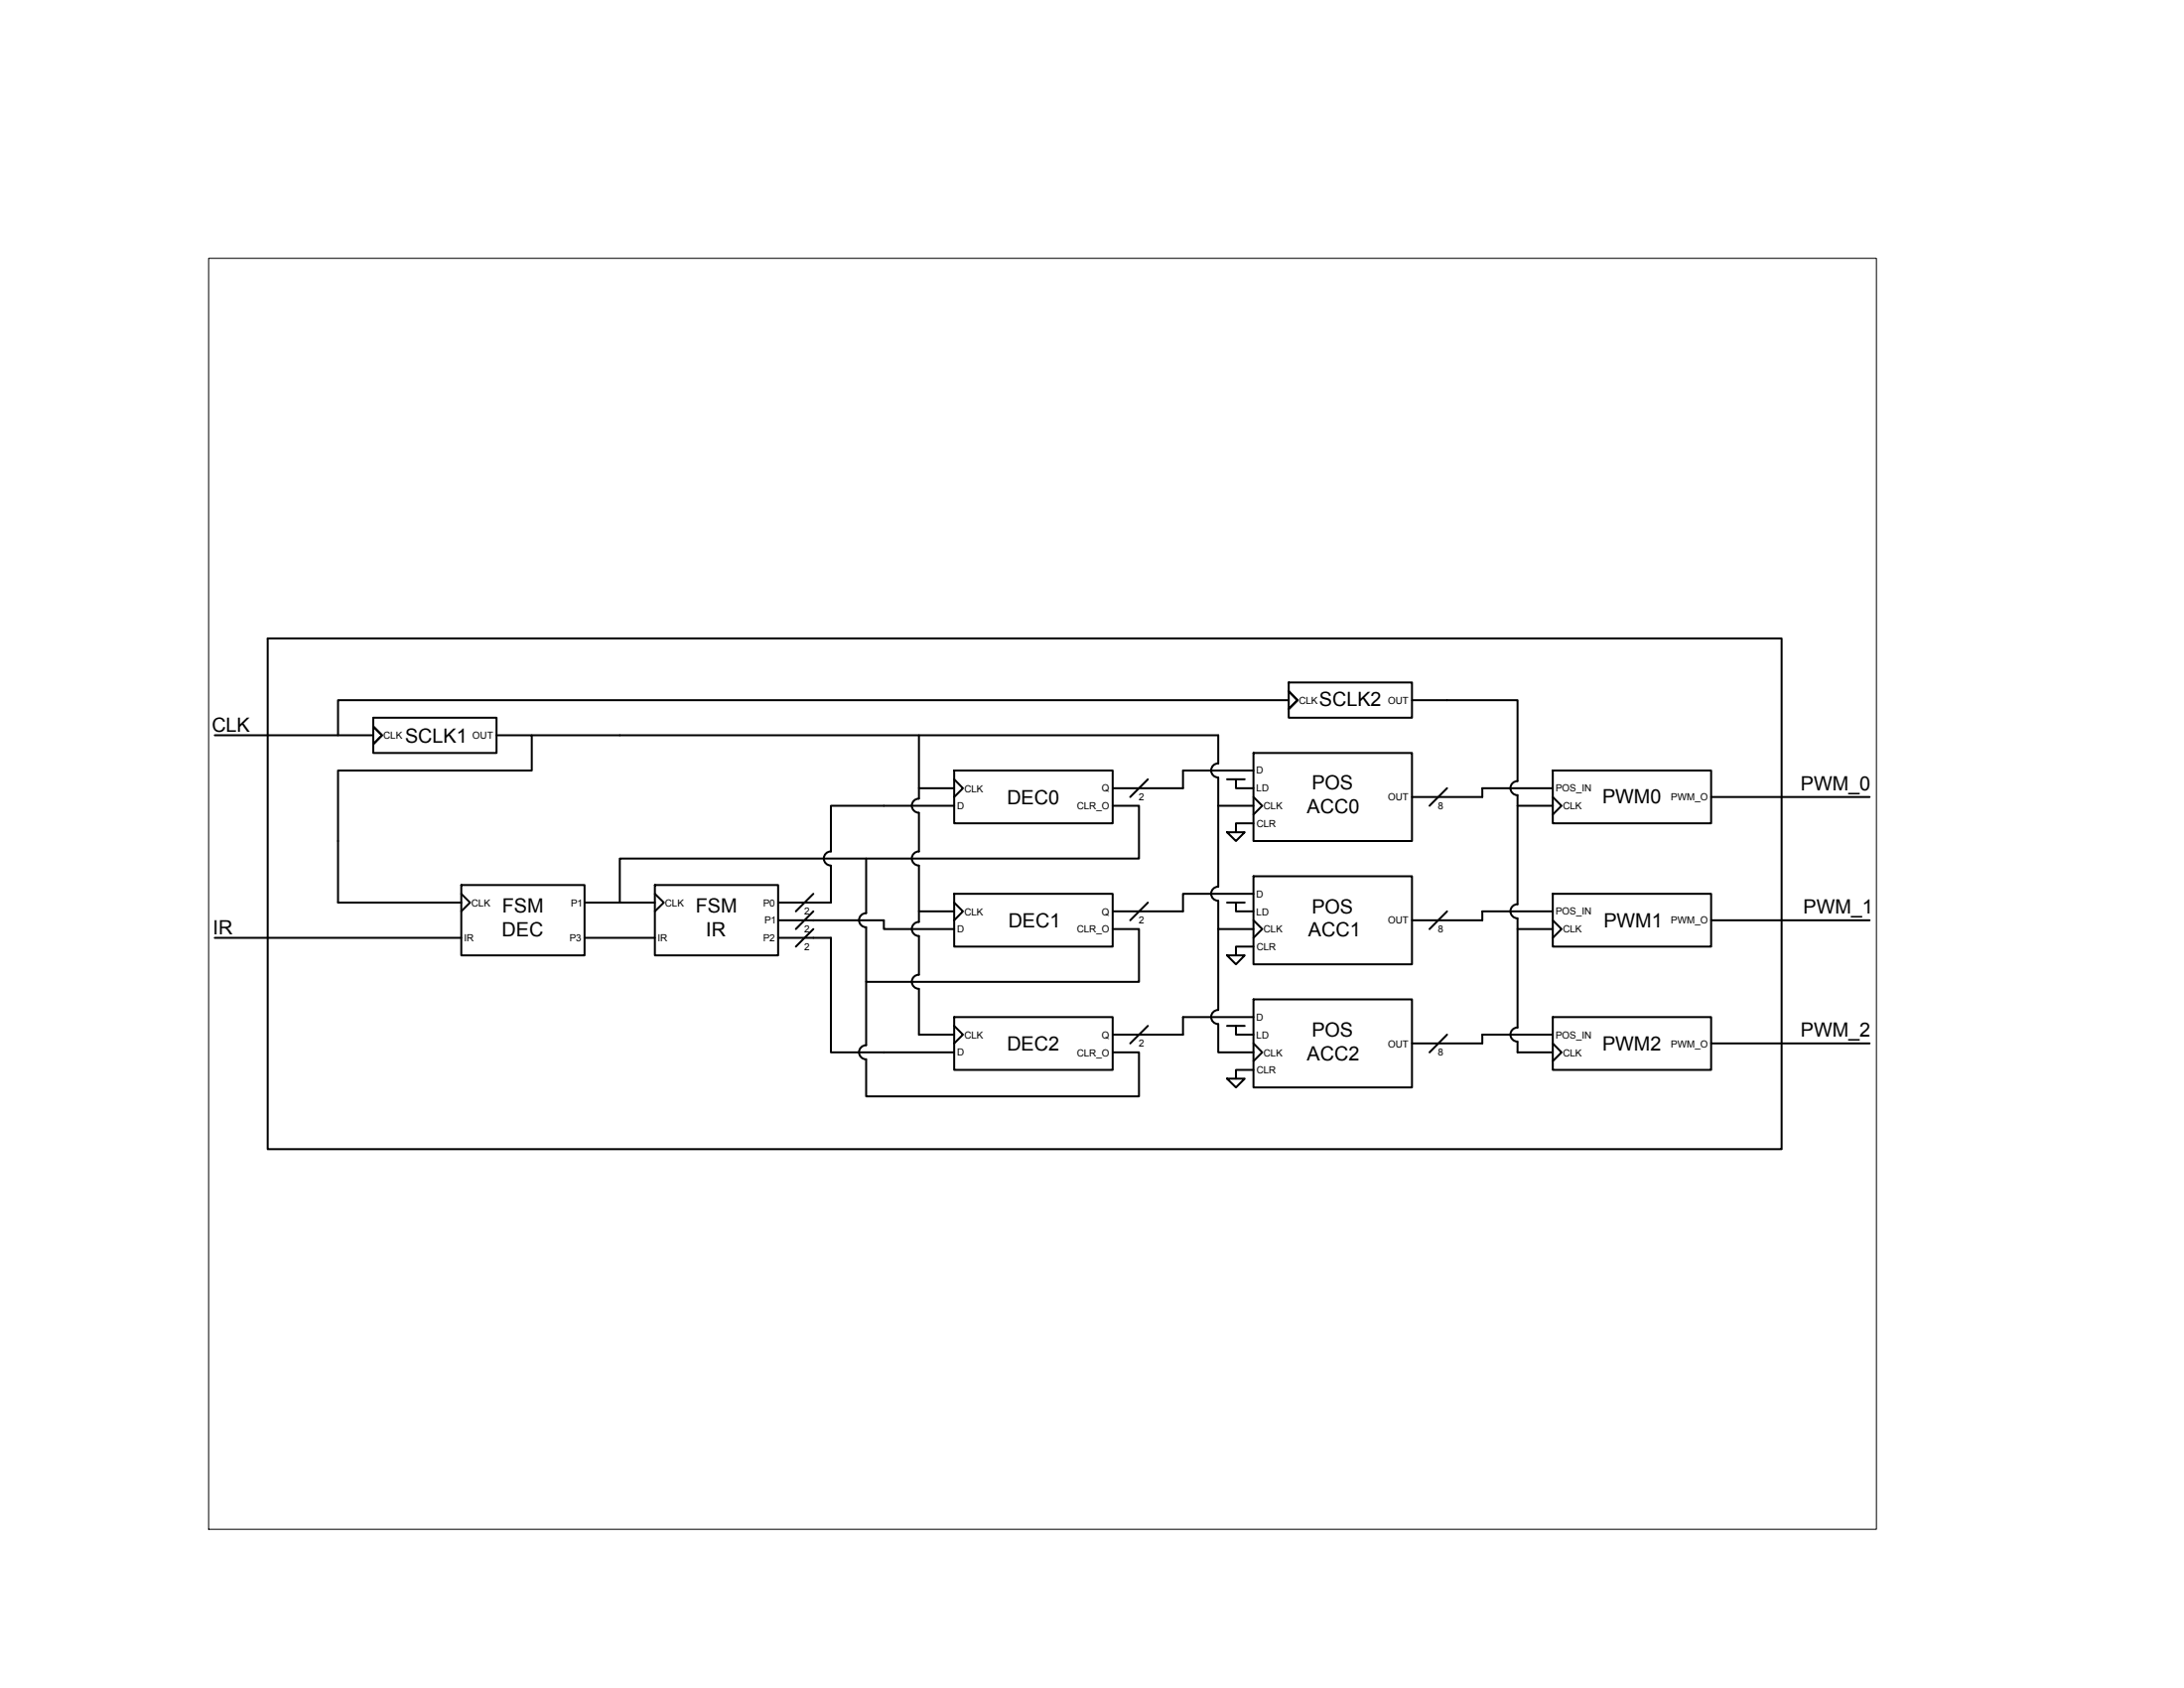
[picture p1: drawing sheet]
<svg xmlns="http://www.w3.org/2000/svg" width="279mm" height="216mm" viewBox="0 0 279 216" stroke-linecap="round" stroke-linejoin="round" font-family="sans-serif">
<!-- layer: 0 -->
<g fill="none" stroke="#000" stroke-width=".25">
<path d="M27.5 94h20.3M34.2 81.7h193.7v65.3h-193.7zM47.8 91.8h15.7v4.5h-15.7zM47.8 92.9l1.1 1.1-1.1 1.2M63.5 94h4.5v4.6h-24.8v16.8h15.8M68 94h87.9v3.7M117.6 94v8.2M122.1 98.6h20.2v6.7h-20.2zM122.1 99.7l1.1 1.1-1.1 1.1M146.9 99.7l-2.3 2.2M155.8 97.6a.9 .9 0 0 0-.9 .9 .9 .9 0 0 0 .9 .9M155.9 99.5v13.9"/>
<path d="M157 99.7h2.2M158.1 99.7v1.1h2.3M160.4 96.3h20.2v11.3h-20.2zM160.4 98.6h-9.1v2.2h-9M164.9 87.3h15.7v4.5h-15.7zM164.9 88.4l1.1 1.2-1.1 1.1M164.9 89.6h-121.7v4.4M180.6 89.6h13.5v10.3M194.1 99.9a.9 .9 0 0 0-.9 .9 .9 .9 0 0 0 .9 .9M198.6 98.6h20.3v6.7h-20.3zM27.5 120h31.5M59 113.2h15.8v9h-15.8z"/>
<path d="M59 114.3l1.1 1.1-1.1 1.2M74.8 115.4h9M74.8 120h9M83.8 113.2h15.7v9h-15.7zM83.8 114.3l1.1 1.1-1.1 1.2M99.5 117.7h13.6v1.1h9M99.5 120h6.8v14.6h15.8M104.1 114.3l-2.3 2.3M104.1 116.6l-2.3 2.2M104.1 118.8l-2.3 2.3M106.3 108.9a.9 .9 0 0 0-.9 .9 .9 .9 0 0 0 .9 .9v4.7h-6.8M110.8 109.8v7a.9 .9 0 0 0-.9 .9 .9 .9 0 0 0 .9 .9v15.1a.9 .9 0 0 0-.9 .9 .9 .9 0 0 0 .9 .9v4.7h34.9v-5.6h-3.4"/>
<path d="M117.5 102.2a.9 .9 0 0 0-.9 .8 .9 .9 0 0 0 .9 .9M117.5 117.9a.9 .9 0 0 0-.9 .9 .9 .9 0 0 0 .9 .9M117.5 108.9a.9 .9 0 0 0-.9 .9 .9 .9 0 0 0 .9 .9M117.6 100.8h4.5M117.6 116.6h4.5M117.6 104v4.9M117.6 110.7v7.2M117.6 119.7v5M122.1 114.3h20.2v6.8h-20.2zM122.1 115.4l1.1 1.2-1.1 1.1M122.1 103.1h-15.8v5.8M142.3 103.1h3.4v6.7h-66.4v5.6"/>
<path d="M142.3 118.8h3.4v6.8h-34.9M146.9 115.4l-2.3 2.3M155.8 113.4a.9 .9 0 0 0-.9 .9 .9 .9 0 0 0 .9 .9M155.9 115.2v3.6h4.5M155.9 103.1h4.5M155.9 118.8v10.4M157 106.4h2.2l-1.1 1.2zM157 115.4h2.2M158.1 115.4v1.2h2.3M160.4 101.9l1.1 1.2-1.1 1.1M160.4 112.1h20.2v11.2h-20.2zM160.4 117.7l1.1 1.1-1.1 1.2"/>
<path d="M160.4 114.3h-9.1v2.3h-9M160.4 105.3h-2.3v1.1M185.1 100.8l-2.2 2.3M185.1 116.6l-2.2 2.2M194.1 115.7a.9 .9 0 0 0-.9 .9 .9 .9 0 0 0 .9 .9M194.1 103.1h4.5M194.1 118.8h4.5M194.1 101.7v14M194.1 117.5v13.9M198.6 101.9l1.2 1.2-1.2 1.1M198.6 114.3h20.3v6.8h-20.3zM198.6 117.7l1.2 1.1-1.2 1.2"/>
<path d="M198.6 116.6h-9v1.1h-9M198.6 100.8h-9v1.1h-9M218.9 117.7h20.3M218.9 101.9h20.3M117.5 124.7a.9 .9 0 0 0-.9 .9 .9 .9 0 0 0 .9 .9M117.6 126.5v5.8h4.5M122.1 130.1h20.2v6.7h-20.2zM122.1 131.2l1.1 1.1-1.1 1.2M146.9 131.2l-2.3 2.3M155.8 129.2a.9 .9 0 0 0-.9 .9 .9 .9 0 0 0 .9 .9M155.9 131v3.6h4.5M157 122.2h2.2l-1.1 1.1z"/>
<path d="M157 138h2.2l-1.1 1.1zM157 131.2h2.2M158.1 131.2v1.1h2.3M160.4 127.8h20.2v11.3h-20.2zM160.4 133.5l1.1 1.1-1.1 1.1M160.4 121.1h-2.3v1.1M160.4 136.8h-2.3v1.2M160.4 130.1h-9.1v2.2h-9M185.1 132.3l-2.2 2.3M194.1 131.4a.9 .9 0 0 0-.9 .9 .9 .9 0 0 0 .9 .9M194.1 133.2v1.4h4.5M198.6 130.1h20.3v6.7h-20.3z"/>
<path d="M198.6 133.5l1.2 1.1-1.2 1.1M198.6 132.3h-9v1.2h-9M218.9 133.5h20.3"/>
</g>
<path d="M26.7 33h213.4v162.6h-213.4z" fill="none" stroke="#000" stroke-width=".13"/>
<g font-size="2.5">
<text x="27.1" y="93.6">CLK</text>
<text x="51.8" y="95">SCLK1</text>
<text x="168.8" y="90.3">SCLK2</text>
<text x="167.8" y="101">POS</text>
<text x="230.4" y="101">PWM_0</text>
<text x="128.8" y="102.8">DEC0</text>
<text x="167.2" y="104">ACC0</text>
<text x="205" y="102.8">PWM0</text>
<text x="27.2" y="119.5">IR</text>
<text x="64.2" y="119.8">DEC</text>
<text x="64.2" y="116.7">FSM</text>
<text x="89" y="116.7">FSM</text>
<text x="90.3" y="119.7">IR</text>
<text x="129" y="118.6">DEC1</text>
<text x="167.4" y="119.8">ACC1</text>
<text x="167.8" y="116.8">POS</text>
<text x="205.1" y="118.6">PWM1</text>
<text x="230.7" y="116.8">PWM_1</text>
<text x="128.8" y="134.3">DEC2</text>
<text x="167.2" y="135.6">ACC2</text>
<text x="167.8" y="132.5">POS</text>
<text x="205" y="134.3">PWM2</text>
<text x="230.4" y="132.6">PWM_2</text>
</g>
<g font-size="1.3">
<text x="177.5" y="90">OUT</text>
<text x="49" y="94.5">CLK</text>
<text x="60.4" y="94.5">OUT</text>
<text x="166.2" y="90">CLK</text>
<text x="123.4" y="101.3">CLK</text>
<text x="140.9" y="101.3">Q</text>
<text x="160.7" y="99">D</text>
<text x="160.7" y="101.3">LD</text>
<text x="199" y="101.2">POS_IN</text>
<text x="122.4" y="103.5">D</text>
<text x="137.8" y="103.5">CLR_O</text>
<text x="145.7" y="102.4">2</text>
<text x="160.7" y="105.8">CLR</text>
<text x="161.6" y="103.5">CLK</text>
<text x="177.5" y="102.4">OUT</text>
<text x="184" y="103.5">8</text>
<text x="199.9" y="103.5">CLK</text>
<text x="213.8" y="102.4">PWM_O</text>
<text x="60.3" y="115.9">CLK</text>
<text x="73" y="115.9">P1</text>
<text x="85.1" y="115.9">CLK</text>
<text x="97.6" y="115.9">P0</text>
<text x="97.8" y="118.1">P1</text>
<text x="102.9" y="117">2</text>
<text x="102.9" y="119.3">2</text>
<text x="122.4" y="119.3">D</text>
<text x="123.4" y="117">CLK</text>
<text x="137.8" y="119.3">CLR_O</text>
<text x="140.9" y="117">Q</text>
<text x="145.7" y="118.1">2</text>
<text x="160.7" y="114.7">D</text>
<text x="160.7" y="117">LD</text>
<text x="161.6" y="119.3">CLK</text>
<text x="177.5" y="118.2">OUT</text>
<text x="184" y="119.3">8</text>
<text x="199" y="117">POS_IN</text>
<text x="199.9" y="119.3">CLK</text>
<text x="213.8" y="118.2">PWM_O</text>
<text x="59.4" y="120.4">IR</text>
<text x="72.9" y="120.4">P3</text>
<text x="84.1" y="120.4">IR</text>
<text x="97.6" y="120.4">P2</text>
<text x="102.9" y="121.5">2</text>
<text x="160.7" y="121.5">CLR</text>
<text x="160.7" y="130.5">D</text>
<text x="122.4" y="135">D</text>
<text x="123.4" y="132.8">CLK</text>
<text x="137.8" y="135.1">CLR_O</text>
<text x="140.9" y="132.8">Q</text>
<text x="145.7" y="133.9">2</text>
<text x="160.7" y="132.8">LD</text>
<text x="160.7" y="137.3">CLR</text>
<text x="161.6" y="135.1">CLK</text>
<text x="177.5" y="133.9">OUT</text>
<text x="184" y="135">8</text>
<text x="199" y="132.8">POS_IN</text>
<text x="199.9" y="135.1">CLK</text>
<text x="213.8" y="133.9">PWM_O</text>
</g>
</svg>
